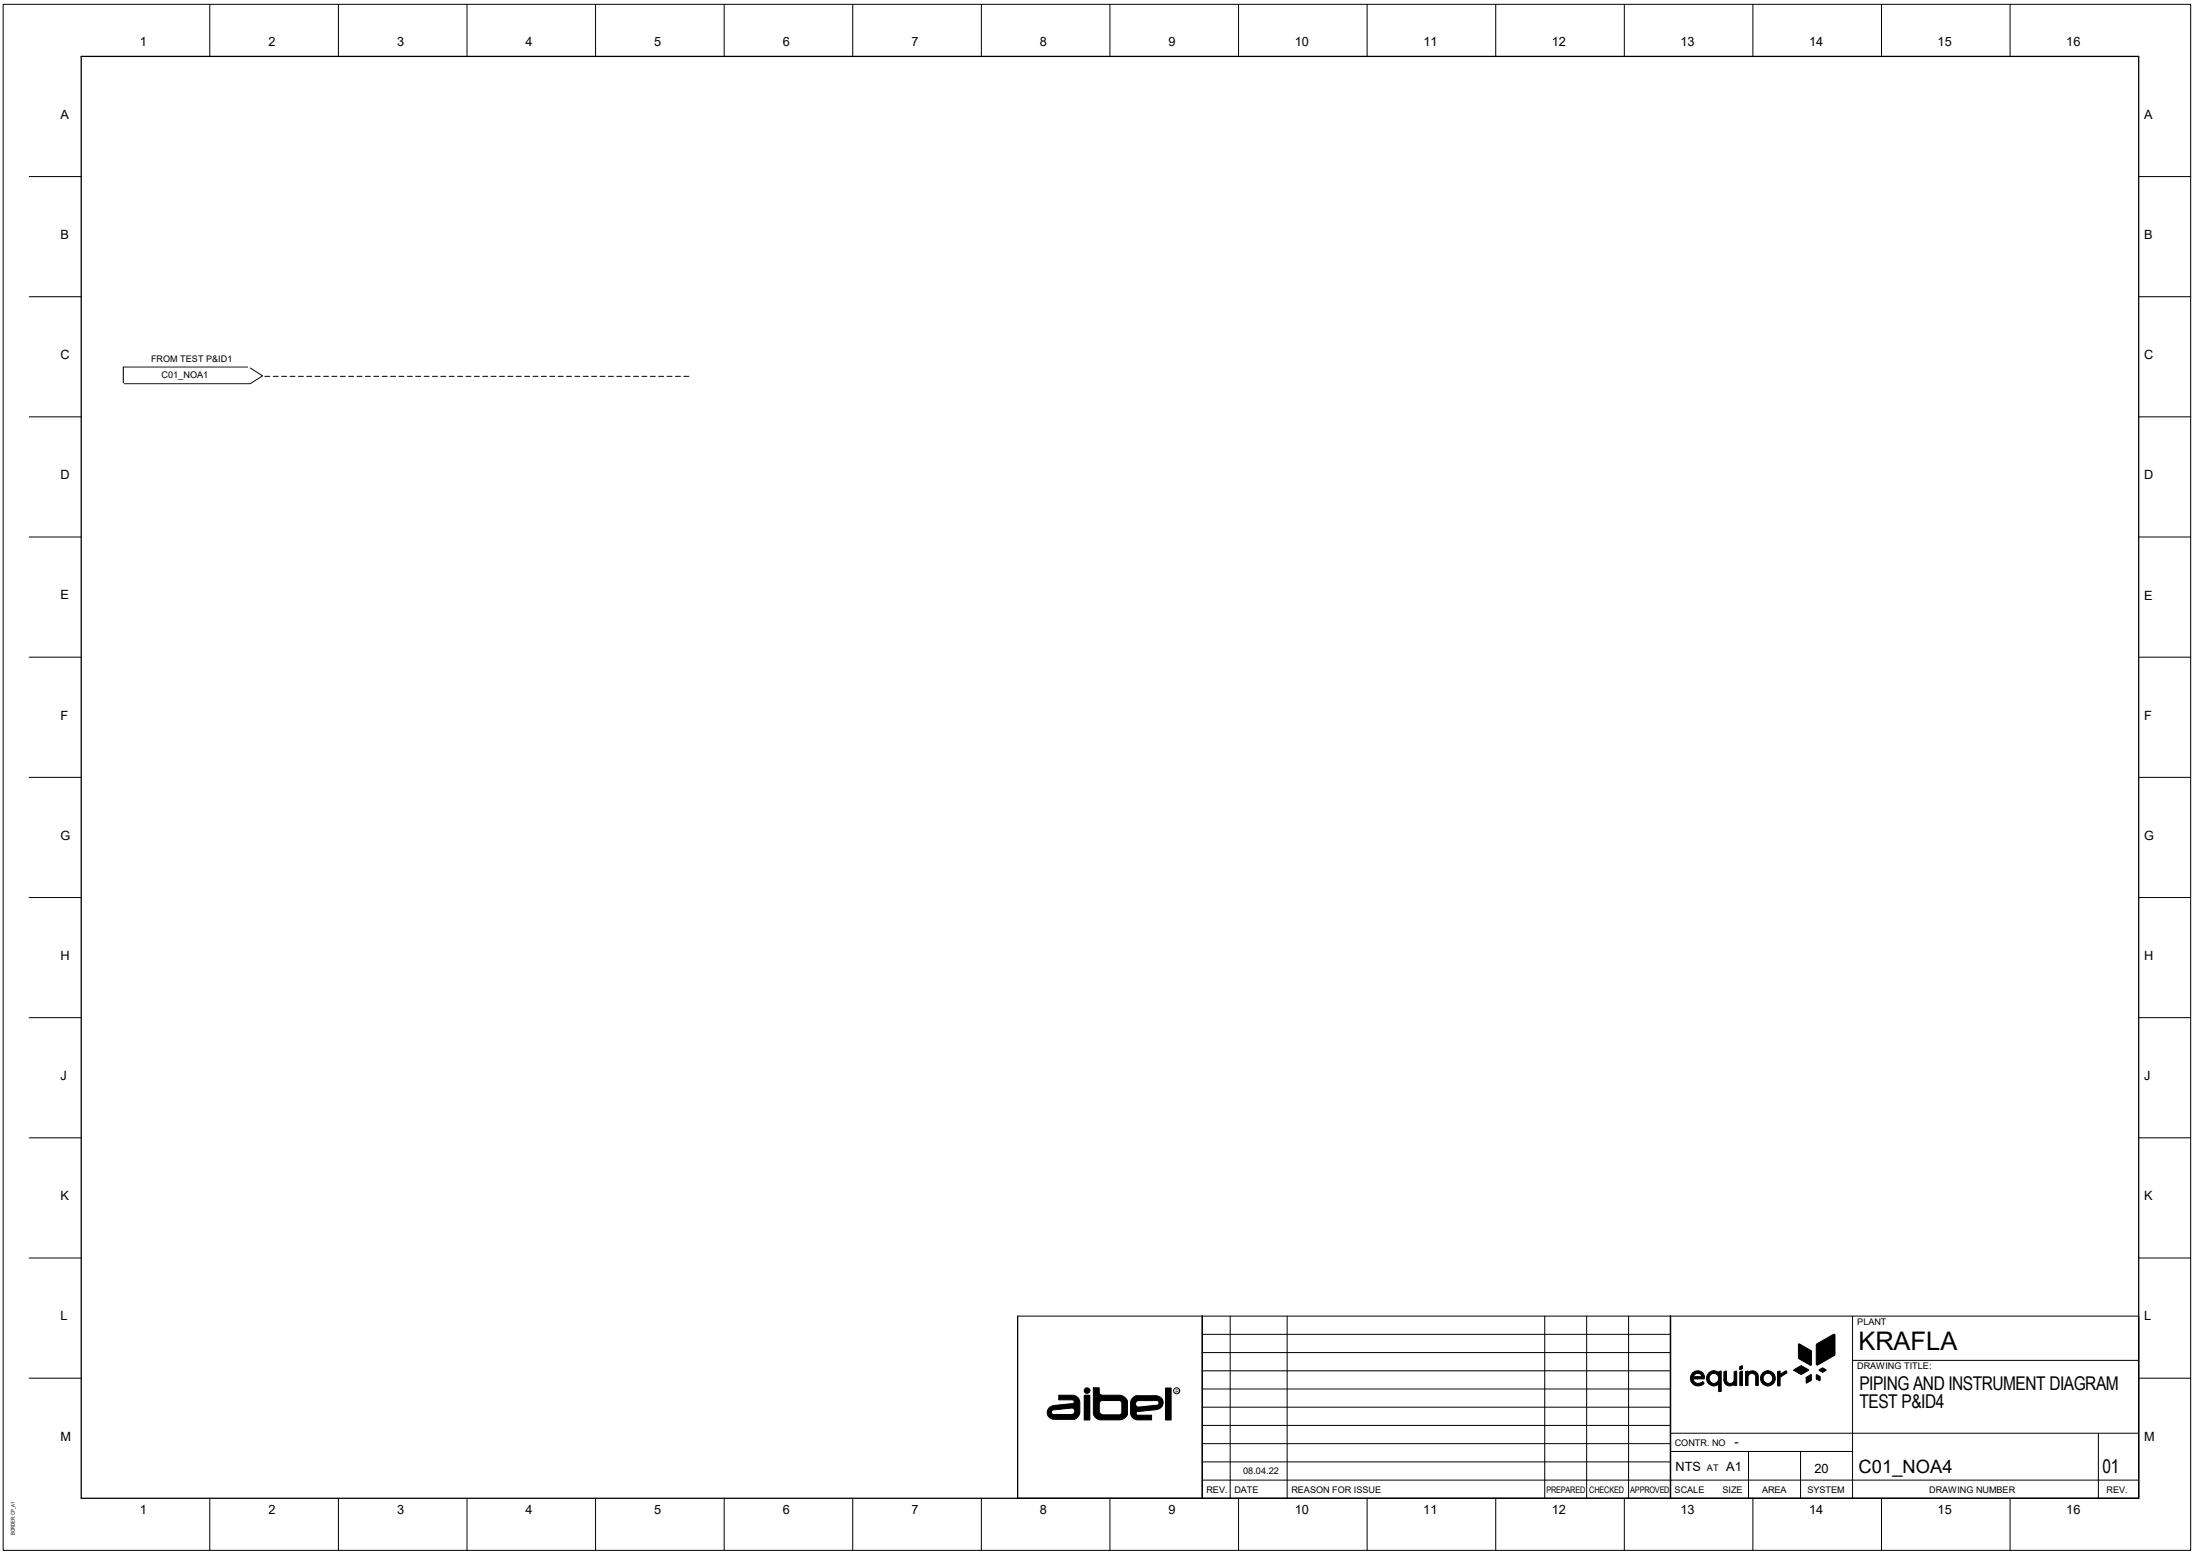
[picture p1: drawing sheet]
<svg xmlns="http://www.w3.org/2000/svg" width="841mm" height="594mm" viewBox="0 0 841 594" stroke-linecap="round" stroke-linejoin="round" font-family="sans-serif">
<path d="M458.5 562.3h2.6M459.8 561v2.6" fill="none" stroke="#fff" stroke-width=".38"/>
<g fill="#000">
<path d="M687.6 513.5l4.8 2.6-.1 5.5-4.7-2.6z" fill-rule="evenodd"/>
<path d="M694.4 513.6l6.5-3.8h.4l.1 7.9-6.5 3.8h-.4z" fill-rule="evenodd"/>
<path d="M404.7 533h5.2a2.82 2.82 0 0 1 2.9 2.6v4.2l-.7 1.4-.7 .7-.8 .4h-7.3a2.67 2.67 0 0 1-2.9-2.6 2.67 2.67 0 0 1 2.7-2.8l7.4-.9a.74 .74 0 0 0-.4-1.2h-5.4zM402.3 538.8l7.5-.9a1.25 1.25 0 0 1 1.1 1.3 1.25 1.25 0 0 1-1.1 1.2h-6.8a.91 .91 0 0 1-1-.5 .91 .91 0 0 1 .3-1.1z" fill-rule="evenodd"/>
<path d="M418 530.2h2.2v2.1l.8 .7h7.2a3.6 3.6 0 0 1 2.8 2.2v5.3a3.8 3.8 0 0 1-2.9 2h-7.3a3.1 3.1 0 0 1-2.8-2.3zM420.5 535.5l.8-.4 7 .1 .6 .8-.1 3.9-.9 .6-6.8-.1-.9-.9v-3.6z" fill-rule="evenodd"/>
<path d="M433.1 534l1.3-.8h7.7a2.67 2.67 0 0 1 2.5 2.8 2.67 2.67 0 0 1-2.7 2.6l-7.1 .7-.5 .7 .6 .7h5.3v1.8h-5.1a2.82 2.82 0 0 1-2.9-2.6v-4.2zM434.4 535.5l.8-.4h6.7a.91 .91 0 0 1 1.2 .8 .91 .91 0 0 1-1.1 1l-7.2 .6a1.28 1.28 0 0 1-.4-2z" fill-rule="evenodd"/>
<path d="M646.8 524.8a2.92 2.92 0 0 0 .5 4.1 2.92 2.92 0 0 0 4.1-.5l-.6-.5a2.11 2.11 0 0 1-2.1 .6 2.11 2.11 0 0 1-1.5-1.7h4.2a2.51 2.51 0 0 0-1.4-3 2.51 2.51 0 0 0-3.2 1zM647.8 525.2a1.56 1.56 0 0 1 1.6-.5 1.56 1.56 0 0 1 1.1 1.2h-3.2z" fill-rule="evenodd"/>
<path d="M653.4 524.4l1.8-.7v1a1.94 1.94 0 0 0-1.8 1.9 1.94 1.94 0 0 0 1.8 1.9v1a2.9 2.9 0 0 1-2.7-1.9 2.9 2.9 0 0 1 .9-3.2z" fill-rule="evenodd"/>
<path d="M655.2 523.7l1 .2 .8 .5 .1-.4 .9-.1-.1 7.7h-.9v-2.9l-.8 .6-1 .2v-1a1.94 1.94 0 0 0 1.8-1.9 1.94 1.94 0 0 0-1.8-1.9z" fill-rule="evenodd"/>
<path d="M659 524.1l1-.3v3a1.48 1.48 0 0 0 1.2 1.7 1.48 1.48 0 0 0 1.7-1.2v-3.1l.9-.4 .1 5.5h-.9l-.1-.6a2.22 2.22 0 0 1-2.5 .6 2.22 2.22 0 0 1-1.4-2.1z" fill-rule="evenodd"/>
<path d="M665.1 522.1l.9-.3 .1 1.1-1 .3z" fill-rule="evenodd"/>
<path d="M665.2 524l.9-.1-.2 5.5-.8-.2z" fill-rule="evenodd"/>
<path d="M667.3 524.1l.9-.3 .1 .7a2.24 2.24 0 0 1 2.4-.6 2.24 2.24 0 0 1 1.5 2.1l-.1 3.3h-.9v-2.9a1.47 1.47 0 0 0-1.3-1.7 1.47 1.47 0 0 0-1.6 1.4l-.1 3.2h-.8z" fill-rule="evenodd"/>
<path d="M674 524.4l1.8-.7v1a1.94 1.94 0 0 0-1.8 1.9 1.94 1.94 0 0 0 1.8 1.9v1a2.9 2.9 0 0 1-2.6-1.9 2.9 2.9 0 0 1 .8-3.2z" fill-rule="evenodd"/>
<path d="M675.8 523.7a2.89 2.89 0 0 1 2.9 2.9 2.89 2.89 0 0 1-2.9 2.9v-1a1.94 1.94 0 0 0 1.9-1.9 1.94 1.94 0 0 0-1.9-1.9z" fill-rule="evenodd"/>
<path d="M679.5 524.1l1-.3v1.2l2.3-1.3 .3 .7-2.6 1.7-.2 3.4-.8-.2z" fill-rule="evenodd"/>
<path d="M685.8 523.3l2.8-1.6 2.8 1.7-2.8 1.7z" fill-rule="evenodd"/>
<path d="M690.5 526.2l1.9-1v2.1l-1.8 1.1z" fill-rule="evenodd"/>
<path d="M694.4 525.2l1.4 .7-.1 1.6-1.3-.7z" fill-rule="evenodd"/>
<path d="M695.5 523.3l1.3-.7 1.3 .8-1.4 .9-1.2-.7z" fill-rule="evenodd"/>
<circle cx="415.6" cy="531.3" r="1.09"/>
</g>
<g fill="none" stroke="#000" stroke-width=".38">
<path d="M1.2 1.7h836.3v590.6h-836.3zM80.2 1.7v19.8M129.4 1.7v19.8M178.5 1.7v19.8M227.7 1.7v19.8M276.8 1.7v19.8M326 1.7v19.8M375.2 1.7v19.8M424.3 1.7v19.8M473.5 1.7v19.8M522.6 1.7v19.8M571.8 1.7v19.8"/>
<path d="M620.9 1.7v19.8M670.1 1.7v19.8M719.3 1.7v19.8M768.4 1.7v19.8M11.2 67.5h19.9M817.6 67.5h19.9M11.2 113.4h19.9M817.6 113.4h19.9M11.2 159.3h19.9M94.7 140.2h-47.6v6M95.7 140.6l4.7 3-4.7 3h-48.2M101.2 143.8h2"/>
<path d="M104.5 143.8h1.9M107.7 143.8h1.9M110.9 143.8h1.9M114.1 143.8h1.9M117.3 143.8h1.9M120.5 143.8h1.9M123.7 143.8h1.9M126.9 143.8h1.9M130.1 143.8h1.9M133.3 143.8h1.9M136.5 143.8h1.9M139.7 143.8h1.9"/>
<path d="M142.9 143.8h1.9M146.1 143.8h1.9M149.3 143.8h1.9M152.5 143.8h1.9M155.7 143.8h1.9M158.9 143.8h1.9M162.1 143.8h1.9M165.3 143.8h1.9M168.5 143.8h1.9M171.7 143.8h1.9M174.9 143.8h2M178.1 143.8h1.9"/>
<path d="M181.3 143.8h1.9M184.5 143.8h2M187.7 143.8h2M190.9 143.8h2M194.1 143.8h2M197.3 143.8h2M200.6 143.8h1.9M203.8 143.8h1.9M207 143.8h1.9M210.2 143.8h1.9M213.4 143.8h1.9M216.6 143.8h1.9"/>
<path d="M219.8 143.8h1.9M223 143.8h1.9M226.2 143.8h1.9M229.4 143.8h1.9M232.6 143.8h1.9M235.8 143.8h1.9M239 143.8h1.9M242.2 143.8h1.9M245.4 143.8h1.9M248.6 143.8h1.9M251.8 143.8h1.9M255 143.8h1.9"/>
<path d="M258.2 143.8h1.9M261.4 143.8h1.9M817.6 159.3h19.9M11.2 205.2h19.9M817.6 205.2h19.9M11.2 251.1h19.9M817.6 251.1h19.9M11.2 297h19.9M817.6 297h19.9M11.2 342.9h19.9M817.6 342.9h19.9M11.2 388.8h19.9"/>
<path d="M817.6 388.8h19.9M11.2 434.7h19.9M817.6 434.7h19.9M11.2 480.6h19.9M817.6 480.6h19.9M389 502.8h428.6M459.6 509.8h179M459.6 516.7h179M470.3 502.8v69.6M492.1 502.8v69.6M590.5 502.8v69.6M606.6 502.8v69.6"/>
<path d="M622.6 502.8v69.6M687.6 513.5l4.8 2.6-.1 5.5-4.7-2.6zM694.4 513.6l6.5-3.8h.4l.1 7.9-6.5 3.8h-.4zM708.2 519.7h109.4M708.2 502.8v69.6M11.2 526.5h19.9M402.2 538.8l7.6-.9a1.24 1.24 0 0 1 1.1 1.4 1.24 1.24 0 0 1-1.3 1.1h-6.6a.91 .91 0 0 1-1-.5 .91 .91 0 0 1 .2-1.1zM404.7 533h5.2a2.82 2.82 0 0 1 2.9 2.6v4.2l-.6 1.3-.8 .8-.8 .4h-7.3a2.67 2.67 0 0 1-3-2.6 2.67 2.67 0 0 1 2.8-2.8l7.1-.7 .4-.3v-.6l-.5-.5h-5.4zM414.5 533h2.1v9.5h-2.1zM418 530.2h2.2v2.1l.8 .7h7.2a3.6 3.6 0 0 1 2.8 2.2v5.3a3.8 3.8 0 0 1-2.9 2h-7.3a3.1 3.1 0 0 1-2.8-2.3zM420.5 535.5l.8-.4 7 .1 .6 .8-.1 3.9-.9 .6-6.8-.1-.9-.9v-3.6zM433.1 534l1.3-.8h7.3a2.67 2.67 0 0 1 3 2.6 2.67 2.67 0 0 1-2.8 2.8l-7.3 .7-.3 .9 .6 .5h5.3v1.8h-5.1a2.82 2.82 0 0 1-2.9-2.6v-4.2z"/>
<path d="M434.5 535.4l.7-.3h6.7a.91 .91 0 0 1 1.2 .8 .91 .91 0 0 1-1.1 1l-6.8 .7a1.24 1.24 0 0 1-1.1-.9 1.24 1.24 0 0 1 .4-1.3zM445.6 530.3h2.1v12.2h-2.1zM459.6 523.7h179M459.6 530.6h179M459.6 537.6h179M646.5 527.7h1.1M646.9 524.7a2.51 2.51 0 0 1 3.1-.9 2.51 2.51 0 0 1 1.4 3h-2.5v-.9h1.6a1.61 1.61 0 0 0-1.6-1.3 1.61 1.61 0 0 0-1.6 1.3h1.6v.9h-1.7a2.22 2.22 0 0 0 3.8 1.1l.4 .5a2.92 2.92 0 0 1-4.1 .4 2.92 2.92 0 0 1-.4-4.1zM647 524.6h4M653.4 524.4l1.8-.7v1a1.94 1.94 0 0 0-1.8 1.9 1.94 1.94 0 0 0 1.8 1.9v1a2.9 2.9 0 0 1-2.7-1.9 2.9 2.9 0 0 1 .9-3.2zM655.2 523.7l1 .2 .8 .5 .1-.4 .9-.1-.1 7.7h-.9v-2.9l-.8 .6-1 .2v-1a1.94 1.94 0 0 0 1.8-1.9 1.94 1.94 0 0 0-1.8-1.9zM659 524.1l1-.3v3a1.49 1.49 0 0 0 .8 1.6 1.49 1.49 0 0 0 1.7-.3l.4-.8v-3.1l.9-.4 .1 5.5h-.9l-.1-.6a2.22 2.22 0 0 1-2.5 .6 2.22 2.22 0 0 1-1.4-2.1zM665.1 522.1l1-.3v1.1l-1 .3z"/>
<path d="M665.2 524l.9-.1-.2 5.5-.8-.2zM667.3 524.1l.9-.3 .1 .7a2.23 2.23 0 0 1 2.4-.6 2.23 2.23 0 0 1 1.5 2.1l-.1 3.3h-.9v-2.9a1.47 1.47 0 0 0-1.3-1.7 1.47 1.47 0 0 0-1.6 1.4l-.1 3.2h-.8zM674 524.4a2.9 2.9 0 0 0-.8 3.2 2.9 2.9 0 0 0 2.6 1.9v-1a1.94 1.94 0 0 1-1.8-1.9 1.94 1.94 0 0 1 1.8-1.9v-1a2.89 2.89 0 0 1 2.9 2.9 2.89 2.89 0 0 1-2.9 2.9v-1a1.94 1.94 0 0 0 1.9-1.9 1.94 1.94 0 0 0-1.9-1.9v-1zM679.5 524.1l1-.3v1.2l2.3-1.3 .3 .7-2.6 1.7-.2 3.4-.8-.2zM685.8 523.3l2.8-1.6 2.8 1.7-2.8 1.7zM687.5 524.6h2.1M690.5 526.2l1.9-1v2.1l-1.8 1.1zM694.4 525.2l1.4 .7-.1 1.6-1.3-.7zM695.5 523.3l1.3-.7 1.3 .8-1.4 .9-1.2-.7zM817.6 526.5h19.9M430.6 541.1l-.5 .5M459.6 544.6h179"/>
<path d="M459.6 551.5h179M459.6 558.5h179M638.6 554.5h69.6M638.6 547.6h179M668.4 554.5v17.9M688.3 554.5v17.9M802.2 547.6v24.8M80.2 572.4v19.9M129.4 572.4v19.9M178.5 572.4v19.9M227.7 572.4v19.9M276.8 572.4v19.9"/>
<path d="M326 572.4v19.9M375.2 572.4v19.9M424.3 572.4v19.9M459.6 565.5h358M473.5 572.4v19.9M522.6 572.4v19.9M571.8 572.4v19.9M620.9 572.4v19.9M670.1 572.4v19.9M719.3 572.4v19.9M768.4 572.4v19.9"/>
<circle cx="415.6" cy="531.3" r="1.09"/>
<circle cx="449.8" cy="531.3" r="1.17"/>
</g>
<path d="M414.5 533h2.1v9.5h-2.1zM445.6 530.3h2.1v12.2h-2.1z" fill="#000"/>
<path d="M31.1 21.5h786.5v550.9h-786.5zM389 502.8v69.6M459.6 502.8v69.6M638.6 502.8v69.6h179v-69.6" fill="none" stroke="#000" stroke-width=".49"/>
<text font-size="9.8" x="710.4" y="515.8">KRAFLA</text>
<g font-size="7.2">
<text x="710.8" y="530.9">PIPING AND INSTRUMENT DIAGRAM</text>
<text x="710.9" y="538">TEST P&amp;ID4</text>
<text x="803.7" y="562.8">01</text>
</g>
<text font-size="7" x="710.5" y="562.7">C01_NOA4</text>
<g font-size="4.9">
<text x="53.5" y="17.6">1</text>
<text x="102.6" y="17.6">2</text>
<text x="151.8" y="17.6">3</text>
<text x="200.9" y="17.6">4</text>
<text x="250.1" y="17.6">5</text>
<text x="299.2" y="17.6">6</text>
<text x="348.4" y="17.6">7</text>
<text x="397.6" y="17.6">8</text>
<text x="446.7" y="17.6">9</text>
<text x="494.9" y="17.6">10</text>
<text x="544.1" y="17.6">11</text>
<text x="593.3" y="17.6">12</text>
<text x="642.4" y="17.6">13</text>
<text x="691.6" y="17.6">14</text>
<text x="740.7" y="17.6">15</text>
<text x="789.9" y="17.6">16</text>
<text x="23.2" y="45.4">A</text>
<text x="819.6" y="45.4">A</text>
<text x="23.2" y="91.3">B</text>
<text x="819.6" y="91.3">B</text>
<text x="23.2" y="137.2">C</text>
<text x="819.6" y="137.2">C</text>
<text x="23.2" y="183.1">D</text>
<text x="819.6" y="183.1">D</text>
<text x="23.2" y="229">E</text>
<text x="819.6" y="229">E</text>
<text x="23.2" y="274.9">F</text>
<text x="819.6" y="274.9">F</text>
<text x="23.2" y="320.9">G</text>
<text x="819.6" y="320.9">G</text>
<text x="23.2" y="366.7">H</text>
<text x="819.6" y="366.8">H</text>
<text x="23.2" y="412.7">J</text>
<text x="819.6" y="412.7">J</text>
<text x="23.2" y="458.6">K</text>
<text x="819.6" y="458.6">K</text>
<text x="23.2" y="504.5">L</text>
<text x="819.6" y="504.5">L</text>
<text x="23.2" y="550.4">M</text>
<text x="819.6" y="550.4">M</text>
<text x="663.1" y="552.6">-</text>
<text x="640.6" y="561.8">NTS</text>
<text x="659.9" y="561.8">A1</text>
<text x="693.7" y="562.7">20</text>
<text x="53.5" y="578.4">1</text>
<text x="102.6" y="578.4">2</text>
<text x="151.8" y="578.4">3</text>
<text x="200.9" y="578.4">4</text>
<text x="250.1" y="578.4">5</text>
<text x="299.2" y="578.4">6</text>
<text x="348.4" y="578.4">7</text>
<text x="397.6" y="578.4">8</text>
<text x="446.7" y="578.4">9</text>
<text x="494.9" y="578.4">10</text>
<text x="544.1" y="578.4">11</text>
<text x="593.3" y="578.4">12</text>
<text x="642.4" y="578.4">13</text>
<text x="691.6" y="578.4">14</text>
<text x="740.7" y="578.4">15</text>
<text x="789.9" y="578.4">16</text>
</g>
<g font-size="3.5">
<text x="57.7" y="138.5">FROM TEST P&amp;ID1</text>
<text x="61.7" y="144.5">C01_NOA1</text>
<text x="710" y="506.2">PLANT</text>
<text x="710" y="523.1">DRAWING TITLE:</text>
<text x="640.3" y="552.6">CONTR. NO</text>
<text x="475.3" y="563.2">08.04.22</text>
<text x="652.5" y="561.8">AT</text>
<text x="461.2" y="570.3">REV.</text>
<text x="471.9" y="570.3">DATE</text>
<text x="493.7" y="570.3">REASON FOR ISSUE</text>
<text x="640.2" y="570.3">SCALE</text>
<text x="658.5" y="570.3">SIZE</text>
<text x="673.6" y="570.3">AREA</text>
<text x="690.9" y="570.3">SYSTEM</text>
<text x="737.5" y="570.3">DRAWING NUMBER</text>
<text x="805.3" y="570.3">REV.</text>
</g>
<text font-size="3.4" x="591.2" y="570.3">PREPARED CHECKED APPROVED</text>
<text font-size="2" x="5.7" y="586.4" transform="rotate(-90 5.7 586.4)">BORDER: CP_A1</text>
<text font-size="1.8" x="449.4" y="532.2">R</text>
</svg>
